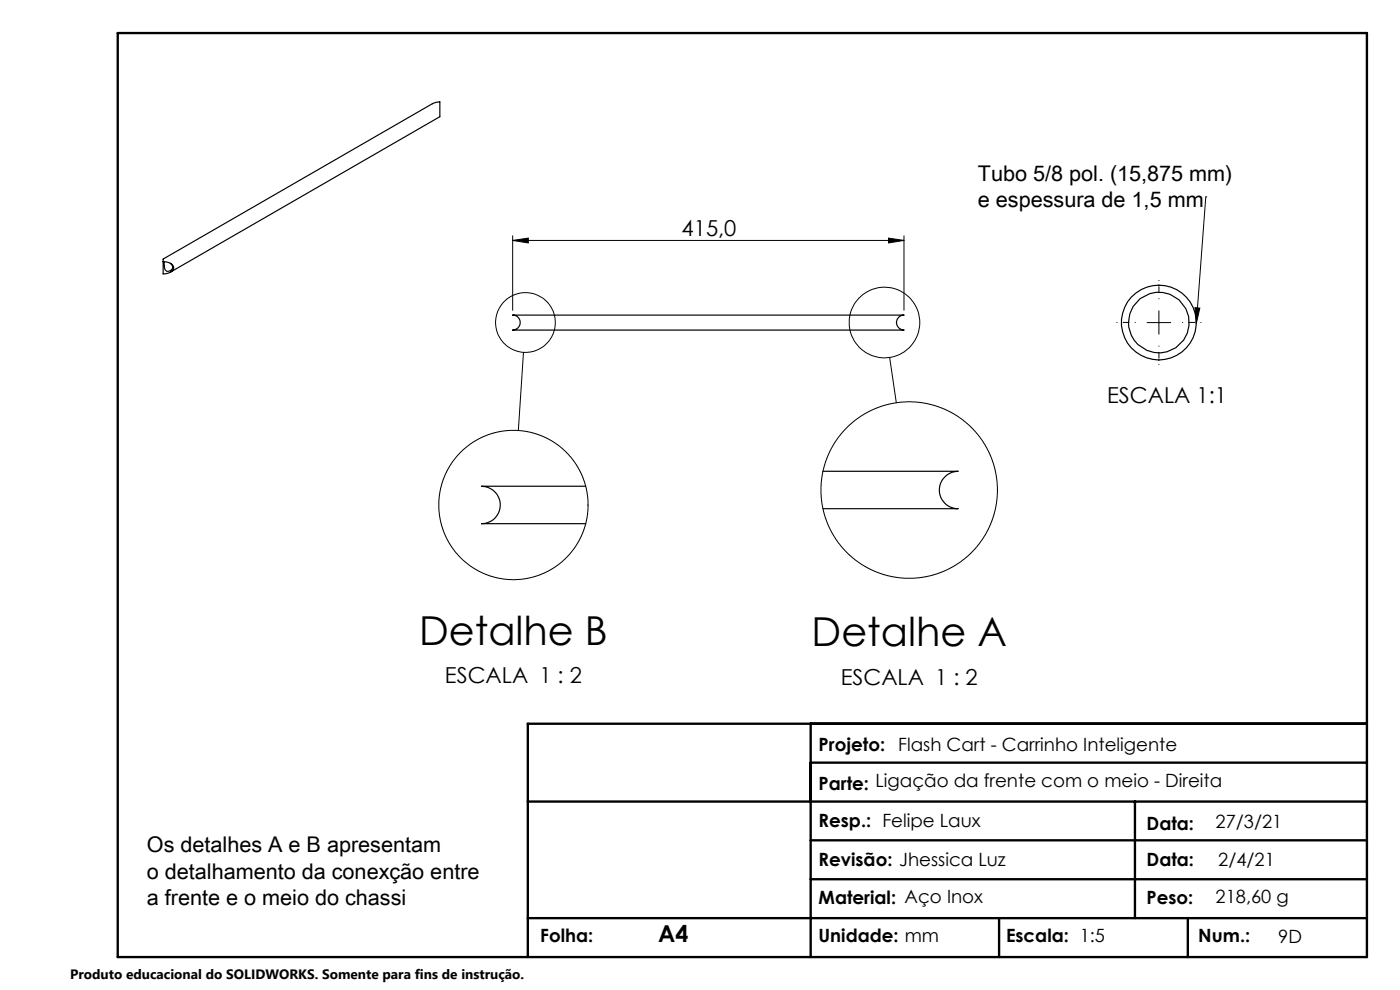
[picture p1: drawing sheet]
<svg xmlns="http://www.w3.org/2000/svg" width="297mm" height="210mm" viewBox="0 0 297 210" stroke-linecap="round" stroke-linejoin="round" font-family="sans-serif">
<g fill="none" stroke="#000" stroke-width=".21">
<path d="M108.8 51l3.3-.5v1zM108.8 50v15.8M108.8 51h83M188.5 50.5l3.3 .5-3.3 .5zM191.8 50v15.8M255.8 41.8h.1M255.8 41.8l-2 26.8M111.1 74.7l-1.1 16.6M188.7 75.8l1.4 9.6M243.3 68.4h5.1M245.9 65.9v5M253.5 65.3l1 .1-.7 3.2z"/>
<circle cx="111.5" cy="68.4" r="6.3"/>
<circle cx="187.6" cy="68.4" r="7.5"/>
<circle cx="108.9" cy="107.1" r="15.8"/>
<circle cx="192.9" cy="104" r="18.7"/>
</g>
<path d="M240.9 68.4h-4M245.9 63.4v-3.9M245.9 73.4v3.9M250.9 68.4h3.9" fill="none" stroke="#000" stroke-width=".21" stroke-dasharray="15.2 1.3 1.3 1.3" stroke-dashoffset="15.2"/>
<path d="M25 7h265v196h-265zM172 153.5v49.5M290 153.5h-178v49.5M112 170h178M172 161.8h118M172 178.3h118M240.8 170v24.8M172 186.5h118M211.9 194.8v8.2M252 194.8v8.2M290 194.8h-178" fill="none" stroke="#000" stroke-width=".5"/>
<g fill="#000">
<path d="M253.5 65.3l1 .1-.7 3.2z"/>
<path d="M188.5 50.5l3.3 .5-3.3 .5zM108.8 51l3.3-.5v1z"/>
</g>
<g fill="none" stroke="#000" stroke-width=".25">
<path d="M34.6 55.5a2.08 2.08 0 0 1 2.2 1.2 1.83 1.83 0 0 1-2.2 1.4zM34.6 55.5v-.5l57.1-33 .9-.3 .7-.1v3.2l-57.1 32.9M34.8 55.5l.1 .7a1.02 1.02 0 0 0 .7 1.4 .89 .89 0 0 0 1-.6 .89 .89 0 0 0-.5-1.1M108.8 66.8h83a1.59 1.59 0 0 0-1.6 1.6 1.59 1.59 0 0 0 1.6 1.6h-83a1.59 1.59 0 0 0 1.6-1.6 1.59 1.59 0 0 0-1.6-1.6zM174.6 100h28.6a4 4 0 0 0-3.9 3.9 4 4 0 0 0 3.9 4h-28.6M124.2 103.1h-22a4 4 0 0 1 3.9 4 4 4 0 0 1-3.9 4h22"/>
<circle cx="245.8" cy="68.4" r="6.4"/>
<circle cx="245.8" cy="68.4" r="7.9"/>
</g>
<g font-size="8.5">
<text x="88.9" y="136.7">Detalhe B</text>
<text x="172.2" y="137">Detalhe A</text>
</g>
<text font-size="4.9" x="139.6" y="199.9">A4</text>
<g font-size="4.7">
<text x="144.6" y="50">415,0</text>
<text x="234.9" y="85.5">ESCALA 1:1</text>
<text x="94.4" y="144.9">ESCALA 1 : 2</text>
<text x="178.4" y="145.2">ESCALA 1 : 2</text>
</g>
<g font-size="4.6">
<text x="207.5" y="38.3">Tubo 5/8 pol. (15,875 mm)</text>
<text x="207.5" y="44">e espessura de 1,5 mm</text>
<text x="31.2" y="180.8">Os detalhes A e B apresentam</text>
<text x="31.2" y="186.5">o detalhamento da conexção entre</text>
<text x="31.2" y="192">a frente e o meio do chassi</text>
</g>
<g font-size="3.9">
<text x="173.7" y="159.2">Projeto:</text>
<text x="190.6" y="159.2">Flash Cart - Carrinho Inteligente</text>
<text x="173.7" y="167.6">Parte: Ligação da frente com o meio - Direita</text>
<text x="173.7" y="175.4">Resp.: Felipe Laux</text>
<text x="243.2" y="176.1">Data:</text>
<text x="257.9" y="175.6">27/3/21</text>
<text x="173.7" y="183.7">Revisão: Jhessica Luz</text>
<text x="243.2" y="183.7">Data:</text>
<text x="258.5" y="183.7">2/4/21</text>
<text x="173.7" y="191.7">Material: Aço Inox</text>
<text x="243.2" y="191.7">Peso:</text>
<text x="257.9" y="191.6">218,60 g</text>
<text x="114.6" y="199.9">Folha:</text>
<text x="173.7" y="199.9">Unidade: mm</text>
<text x="213.4" y="199.9">Escala: 1:5</text>
<text x="254.2" y="199.9">Num.:</text>
<text x="271.2" y="200.1">9D</text>
</g>
<text font-size="2.9" x="14.9" y="207.6">Produto educacional do SOLIDWORKS. Somente para fins de instrução.</text>
</svg>
